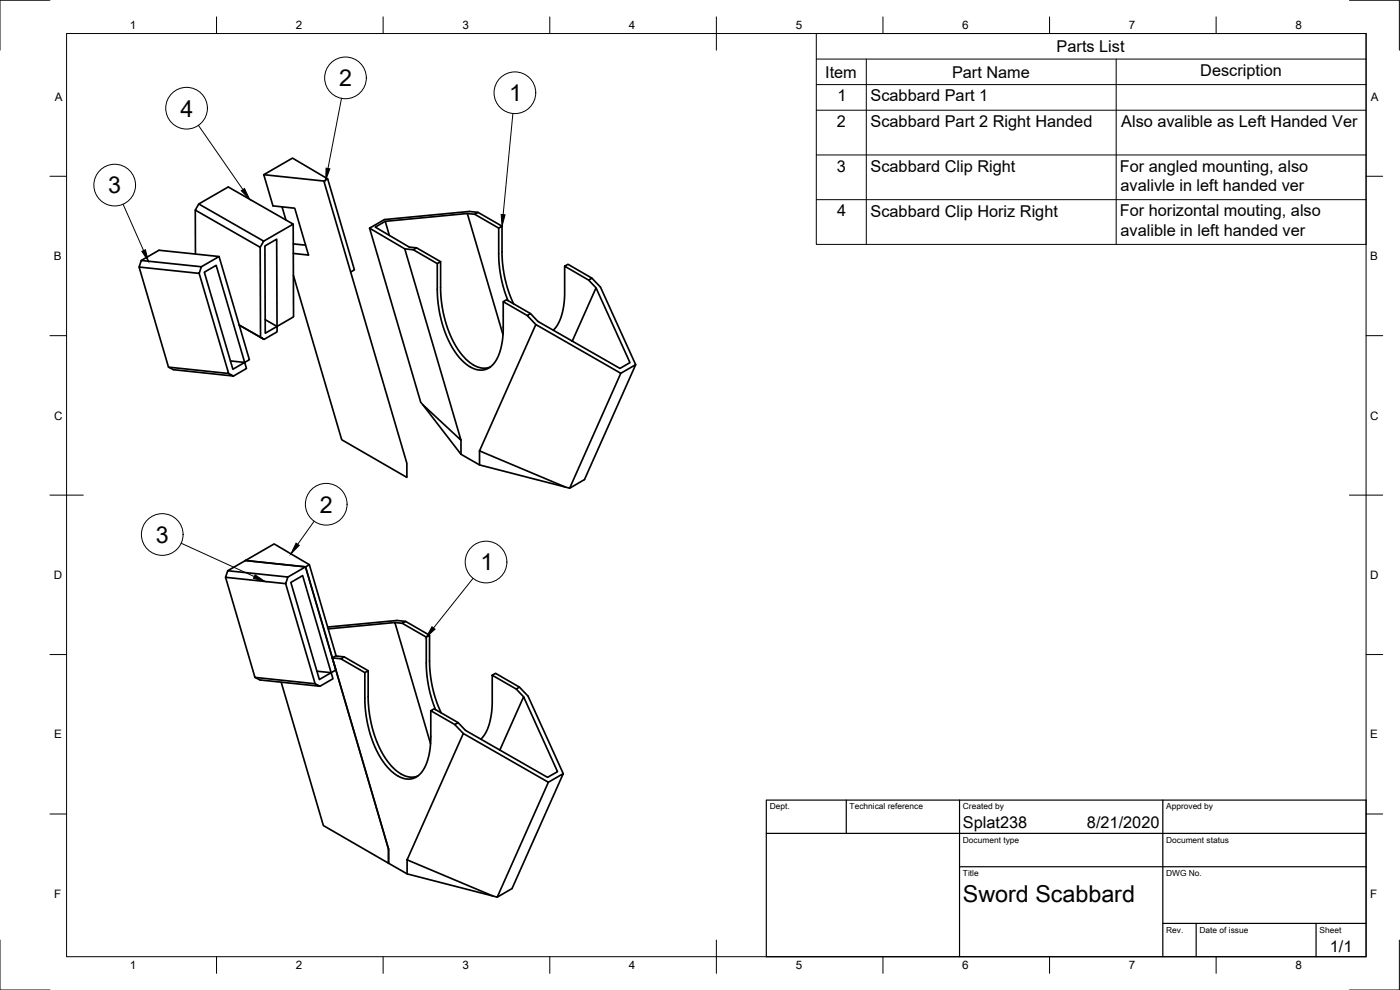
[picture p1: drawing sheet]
<svg xmlns="http://www.w3.org/2000/svg" width="420mm" height="297mm" viewBox="0 0 420 297" stroke-linecap="round" stroke-linejoin="round" font-family="sans-serif">
<!-- layer: Visible -->
<g fill="none" stroke="#000" stroke-width=".51">
<path d="M79.2 52.4l8.6-5 10.5 6.3M97.2 54.3l1.1-.6 8.1 27.3-1.2 .6M42.4 78.2l18 1.8-.6 2-18.1-1.9zM42.4 78.2l5.3-3.1 18 1.9-5.3 3M58.6 63l.1 13.2M59.6 61.2l19.5 11.2-1 1.8-19.5-11.2zM59.6 61.2l8.9-5.1 19.5 11.2-8.9 5.1M65.7 77l9.1 30.9-1.4 .8-4.2-.4M78.1 74.2l.1 27-6.4-3.7 7.5 4.3-1.1-.6M84.6 62.1l1.2 3.9M88 67.3l.1 27.8-5 2.8-3.5-2M88 76l4.6 .5-4.1-14-6.6-.7-2.7-9.4 18 1.9 24.9 84.7v4.2l-19.5-11.3-14.5-49.3"/>
<path d="M88 73.2l3.7 .4M115.6 66.4l-3 1.7 10.2 6 2.2 .3M116.9 70.6l-1.3-4.2 24.7-2.3 10.7 36.3M121.5 74.7l2.5 .2M132.2 78.5l-7.2-4.1-1 .5 7.2 4.2M140.3 64.1l2.2 .2M142.5 64.3l7.2 4.1 1-.5v8.6l.3 4.3 1.3 5.7 1.9 4.7M142.5 64.3l1-.6 7.2 4.2M143.5 63.7l-2.6-.3-25.5 2.5-4.5 2.6 15.4 52.2 12 11.4-16.8-57.4-10.6-6.2M149.7 68.4v8.6l.2 3.5 1.1 5.5 1.5 4.2M169.5 79.9l7.2 4.1 1-.5-7.2-4.2-1 .6v8.5l-.5 4.3-1.2 3.9-1.7 2.5M41.7 80.1l8.9 30.1 18 1.9-8.8-30.1"/>
<path d="M83.1 97.9l-3.5 2.1-.1-26.2 3.5-2 .1 27.8-3.8 2.2M151 90.5l-.1 10.5-.6 3.5-.9 2.6-1.4 2.2-1.8 1.4-2.2 .3-2.4-.7-2.3-1.6-2.6-2.9-2-3.3-1.6-4.3-1.1-4-.7-4.6-.1-10.5 1-.6v9.2l.9 6.3 1.2 4.5 1.7 3.9 2.6 4 2.7 2.6 1.8 1 1.3 .4 1.4 .1 1.3-.4M159.2 94.1l-7.2-4.2-1 .6 7.2 4.2M160.8 97.4l25.5 14.6-15.3 34.5-1.4-.4-25.7-10.8zM160.8 97.4l-2.6-2.7 1-.6 2.2 2.3 24.7 14.1 3-1.7-10.2-22.4-7.2 15.9M176.7 84l2.2 2.4M177.7 83.5l2.5 2.7 10.6 23.2M50.6 110.2l1.4 .7 18.1 1.9-1.5-.7M73.4 108.7l-3.5 2.1-8.6-29.1 3.6-2.1 9.1 31-3.9 2.2M186.3 112l4.5-2.6-15.4 34.5-4.4 2.6M126.9 121.4l11.4 14.9 5.6 3.2 25.7 6.6M138.3 132.1v4.2"/>
<path d="M143.9 135.3v4.2M67.7 173.2l8.8 30 18.1 2-8.9-30.1M68.3 171.2l18.1 1.9-.7 2-18-1.9zM73.7 168.2l18 1.9 24.9 84.7v4.2l-19.6-11.3-12.6-43M73.7 168.2l8.6-5 10.5 6.2M73.7 168.2l18 1.9-5.3 3M73.7 168.2l-5.4 3M98.5 188.7l20-1.9 10.7 36.4M99.7 197.4l16.9 57.4v4.2l5.6 3.2 25.7 6.6M99.7 197.4l1.2-.7-8.1-27.3-1.1 .7 9.1 30.9-1.4 .8-4.3-.4M99.7 197.4l2.6 .3M100.9 196.7l2.4 .4"/>
<path d="M118.5 186.8l2.2 .2M120.7 187l7.2 4.2 1-.6v8.9l.4 4.1 1.1 5.1 2 5.2M120.7 187l1-.6 7.2 4.2M121.7 186.4l-2.6-.2-20.8 1.9M127.9 191.2v8.8l.3 3.2 .9 4.7 1.6 5M76.5 203.2l1.5 .8 18 1.9-1.4-.7M99.4 201.8l-3.6 2.1-8.5-29.1 3.5-2.1 9.1 31-3.9 2.2M110.5 201.2l-7.2-4.1-1 .6 7.2 4.1M129.3 213.2l-.2 10.9-.3 2.3-1 3.1-1.3 2.3-2 1.5-2 .5-2.4-.6-2.6-1.8-2.4-2.7-2-3.4-1.9-4.7-.9-3.7-.6-3.9-.2-11.2 1-.6v9.8l.8 5.7 1.2 4.2 1.8 4.4 2.2 3.4 1.8 2 1.3 1 1.6 .9 1.4 .5 1.4 .1 1.4-.4M137.5 216.8l-7.2-4.1-1 .5 7.2 4.2M147.7 202.6l7.2 4.1 1-.5-7.2-4.2-1 .6v8.5l-.3 3.5-1.1 4.2-1.1 1.9-.9 1.1M154.9 206.7l2.2 2.4"/>
<path d="M155.9 206.2l2.6 2.7 10.5 23.2M139 220.1l25.6 14.6-15.4 34.5-1.3-.4-25.7-10.8zM139 220.1l-2.5-2.7 1-.6 2.2 2.3 24.6 14.1 3-1.7-10.2-22.4-7.1 16M164.6 234.7l4.4-2.6-15.3 34.5-4.5 2.6M122.2 258v4.2"/>
</g>
<!-- layer: Border -->
<g fill="none" stroke="#000" stroke-width=".3">
<path d="M15 .1h-15v15M20 10.1h390v276.9h-390zM65 5.1v5M115 5.1v5M165 5.1v5M215 5.1v10M265 5.1v5M315 5.1v5M365 5.1v5M405 .1h15v15M15 52.9h5M410 52.9h5"/>
<path d="M15 100.7h5M410 100.7h5M15 148.6h10M405 148.6h10M15 196.4h5M410 196.4h5M15 244.2h5M410 244.2h5M0 282.1v14.9h15M65 287v5M115 287v5M165 287v5"/>
<path d="M215 282.1v9.9M265 287v5M315 287v5M365 287v5M420 282.1v14.9h-15"/>
</g>
<!-- layer: TitleBlock -->
<path d="M230 240.1h180v46.9h-180zM230 250h180M254 240.1v9.9M288 240.1v46.9M349 240.1v46.9M288 260.1h122M349 277.1h61M359 277.1v9.9M395 277.1v9.9" fill="none" stroke="#000" stroke-width=".36"/>
<!-- layer: BOM -->
<g fill="none" stroke="#000" stroke-width=".3">
<path d="M245 10.1h165v63.2h-165zM245 17.7h165M260 17.7v55.6M335 17.7v55.6M59.5 37.6l13.4 19.3M102.5 29.5l-4.1 21.1M153.9 34.1l-2.9 30.3M245 25.4h165M245 33.1h165M245 46.5h165M245 59.9h165M36.9 61.3l6.2 13.9"/>
<path d="M94.3 156.4l-5 6.9M54.4 163l21.9 10M142 173.5l-11.9 14.9"/>
<circle cx="56" cy="32.5" r="6.3"/>
<circle cx="103.7" cy="23.4" r="6.3"/>
<circle cx="154.5" cy="27.8" r="6.3"/>
<circle cx="34.4" cy="55.5" r="6.3"/>
<circle cx="97.9" cy="151.3" r="6.3"/>
<circle cx="48.7" cy="160.4" r="6.3"/>
<circle cx="145.9" cy="168.6" r="6.3"/>
</g>
<path d="M72.4 57.2l1-.6 1.5 3.2zM97.9 50.4l1.1 .3-1.2 3.3zM42.6 75.4l1-.5 .9 3.5zM150.4 64.3l1.2 .2-.9 3.4zM76.6 172.5l2.9 2-3.4-1zM88.9 163l.9 .6-2.5 2.6zM129.6 188.1l1 .7-2.7 2.4z" fill="#000" stroke="#000" stroke-width=".3"/>
<g font-size="7">
<text x="101.8" y="25.9">2</text>
<text x="54.2" y="35">4</text>
<text x="152.8" y="30.3">1</text>
<text x="32.5" y="58">3</text>
<text x="96" y="153.8">2</text>
<text x="46.8" y="162.9">3</text>
<text x="144.2" y="171.2">1</text>
<text x="289" y="270.6">Sword Scabbard</text>
</g>
<g font-size="4.9">
<text x="317.1" y="15.6">Parts List</text>
<text x="247.6" y="23.3">Item</text>
<text x="285.7" y="23.3">Part Name</text>
<text x="360.2" y="22.8">Description</text>
<text x="251.3" y="30.4">1</text>
<text x="261.3" y="30.4">Scabbard Part 1</text>
<text x="251.2" y="38.1">2</text>
<text x="261.3" y="38.1">Scabbard Part 2 Right Handed</text>
<text x="336.5" y="38.1">Also avalible as Left Handed Ver</text>
<text x="251.1" y="51.5">3</text>
<text x="261.3" y="51.5">Scabbard Clip Right</text>
<text x="336.1" y="51.5">For angled mounting, also</text>
<text x="336.3" y="57.4">avalivle in left handed ver</text>
<text x="251.2" y="64.9">4</text>
<text x="261.3" y="65">Scabbard Clip Horiz Right</text>
<text x="336.1" y="64.9">For horizontal mouting, also</text>
<text x="336.3" y="70.8">avalible in left handed ver</text>
<text x="289" y="248.5">Splat238</text>
<text x="326.2" y="248.5">8/21/2020</text>
<text x="399.1" y="285.7">1/1</text>
</g>
<g font-size="3.5">
<text x="39" y="8.8">1</text>
<text x="88.8" y="8.8">2</text>
<text x="138.8" y="8.8">3</text>
<text x="188.7" y="8.8">4</text>
<text x="238.8" y="8.8">5</text>
<text x="288.7" y="8.8">6</text>
<text x="338.8" y="8.8">7</text>
<text x="388.8" y="8.8">8</text>
<text x="16.4" y="30.2">A</text>
<text x="411.4" y="30.2">A</text>
<text x="16.2" y="78">B</text>
<text x="411.2" y="78">B</text>
<text x="16.2" y="125.9">C</text>
<text x="411.2" y="125.9">C</text>
<text x="16.2" y="173.7">D</text>
<text x="411.2" y="173.7">D</text>
<text x="16.2" y="221.6">E</text>
<text x="411.2" y="221.6">E</text>
<text x="16.2" y="269.4">F</text>
<text x="411.2" y="269.4">F</text>
<text x="39" y="290.8">1</text>
<text x="88.8" y="290.8">2</text>
<text x="138.8" y="290.8">3</text>
<text x="188.7" y="290.8">4</text>
<text x="238.8" y="290.8">5</text>
<text x="288.7" y="290.8">6</text>
<text x="338.8" y="290.8">7</text>
<text x="388.8" y="290.8">8</text>
</g>
<g font-size="2.5">
<text x="231" y="242.9">Dept.</text>
<text x="255" y="242.9">Technical reference</text>
<text x="289" y="242.9">Created by</text>
<text x="350" y="242.9">Approved by</text>
<text x="289" y="252.8">Document type</text>
<text x="350" y="252.8">Document status</text>
<text x="289" y="262.9">Title</text>
<text x="350" y="262.9">DWG No.</text>
<text x="350" y="279.9">Rev.</text>
<text x="360" y="279.9">Date of issue</text>
<text x="396" y="279.9">Sheet</text>
</g>
</svg>
